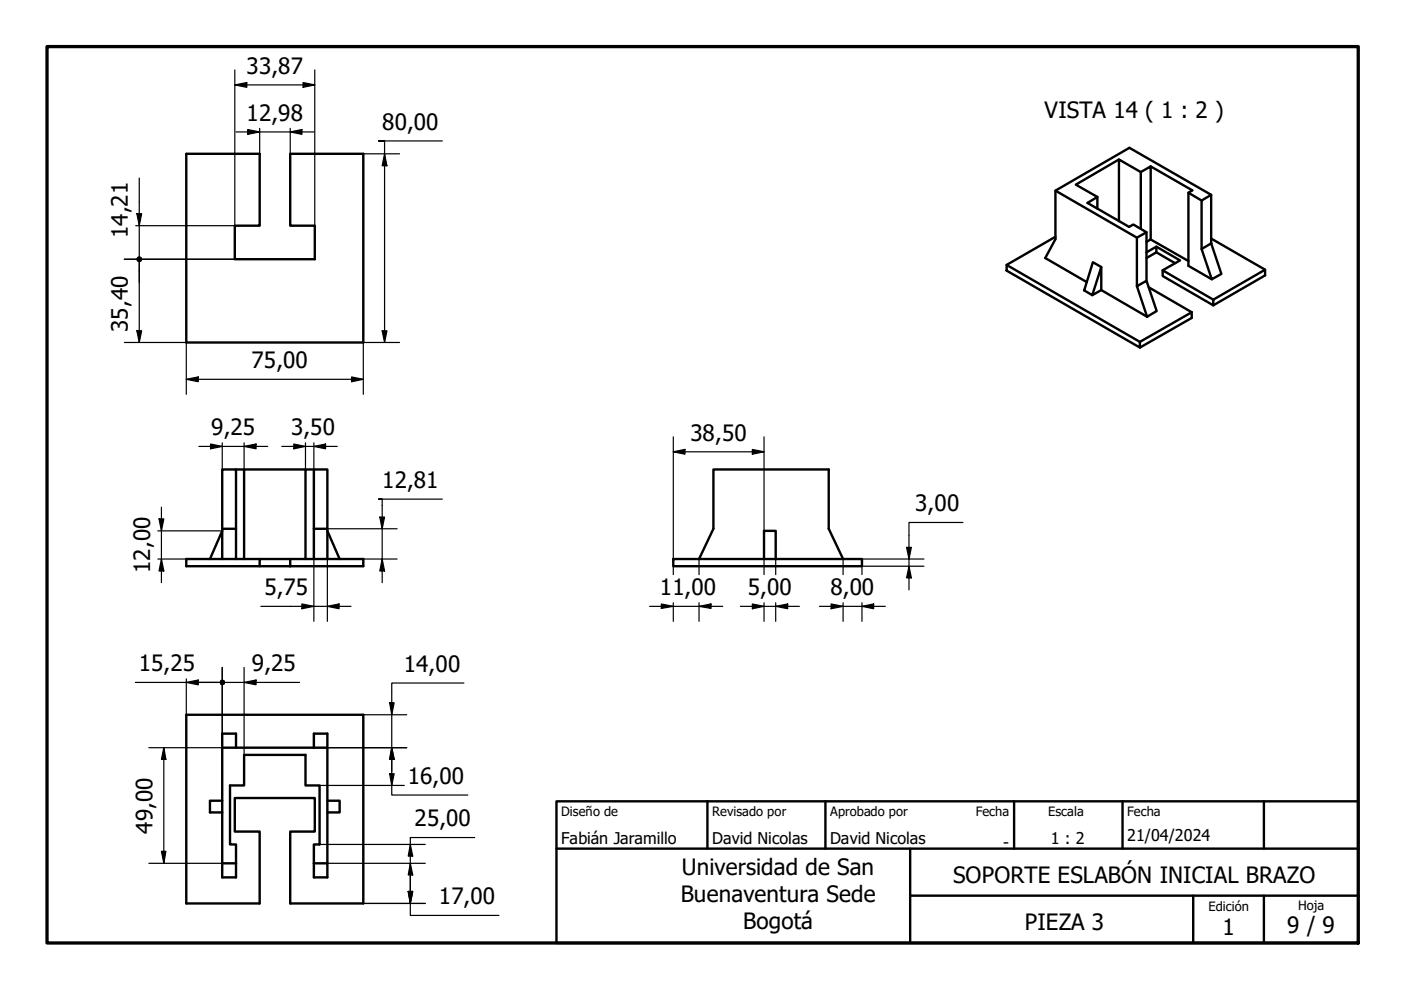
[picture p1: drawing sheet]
<svg xmlns="http://www.w3.org/2000/svg" width="297mm" height="210mm" viewBox="0 0 297 210" stroke-linecap="round" stroke-linejoin="round" font-family="sans-serif">
<!-- layer: Visible (ISO) -->
<g fill="none" stroke="#000" stroke-width=".51">
<path d="M39.5 32.6h15.6v15.3h-5.3v7.1h16.9v-7.1h-5.2v-15.3h15.5v40h-37.5zM237.2 33.8l-9.1 5.4 4.6 2.6M241.9 36.5l-4.7-2.7v13.1M244 35.3l8.8 5.1-.8 .5v15.5l4.9 2.8M213.4 56.2l28.3 16.3v1.2l-28.3-16.3zM223.8 50.2l-10.4 6M223.8 40.4l17.2 10M231.7 55.6l1.8 1-1.9 6-1.7-1zM232.7 44.2v-2.4l-2.1 1.2 8.8 5.1 .9-.5 2.8 1.6-2.1 1.2v10.3M233.5 56.6v4.9l-1.9 1.1M241.9 48.5v-12l2.1-1.2v15.5l-.9 .5M243.1 53.5l2.1-1.2 5 2.9-3.7 2.1 10.7 6.2"/>
<path d="M243.1 49.2v10.3M244 50.8l8 4.5M245.2 52.3v1.2l-2.1 1.2M245.2 53.5l3.9 2.3M246.5 57.3v1.2l10.7 6.2v-1.2M252 40.9l2.8 1.6M254.8 52.8l2-1.2 2.2 6.5-2.1 1.1zM256.8 50.6l11.4 6.6v1.2l-11 6.3M256.8 51.6v-10.3l-2 1.2v10.3M256.8 41.3l-17.3-10-15.7 9.1v10.3l-2.2 4 8.8 5.1M268.2 57.2l-11 6.3M233.5 61.5l9.7 5.7"/>
<path d="M241 60.7l2.1-1.2 2.1 6.4-2 1.3zM243.6 60.9l9.1 5.3M252.7 66.2l-11 6.3M252.7 66.2v1.2l-11 6.3M50 99.5h1.8v19M51.8 99.5h13M66.5 99.5h-1.7v19M47.1 118.5v-6.4h2.9v6.4M47.1 112.1v-12.6h2.9v12.6M47.1 112.6l-2.6 5.9M55.1 118.5h6.4v1.6h-6.4zM55.1 118.5h-15.6v1.6h15.6"/>
<path d="M61.5 118.5h15.5v1.6h-15.5M66.5 112.1h2.9v6.4M66.5 112.1v-12.6h2.9v12.6M66.5 112.1v6.4M69.4 112.6l2.6 5.9M142.7 118.5h40.1v1.6h-40.1zM148.2 118.5l3.1-6.4v-12.6h24.4v12.6l3.1 6.4M162 118.5v-5.9h2.5v5.9M39.5 151.5h37.5v40.1h-15.5v-15.3h5.2v-7.1h-16.9v7.1h5.3v15.3h-15.6zM47.1 158.5h22.3M50 158.5v-3h-2.9v30.5h2.9v-3M66.5 158.5v-3h2.9v30.5h-2.9v-3"/>
<path d="M47.1 169.8h-2.6v2.4h2.6M69.4 169.8h2.6v2.4h-2.6M47.1 183h2.9M50 183v-4h-1.2v-12.5h3v-6.4h13v6.4h3v12.5h-1.3v4M66.5 183h2.9"/>
</g>
<path d="M118 169.9h170v30h-170zM118 179.9h170M150 169.9v10M175 169.9v10M193 179.9v20M215 169.9v10M238 169.9v10M268 169.9v10M193 189.9h95M253 189.9v10M268 189.9v10" fill="none" stroke="#000" stroke-width=".51"/>
<!-- layer: Borde (ISO) -->
<path d="M10 9.9h278v190h-278z" fill="none" stroke="#000" stroke-width=".7"/>
<!-- layer: Cota (ISO) -->
<g fill="none" stroke="#000" stroke-width=".25">
<path d="M49.8 18l2.5-.5v1zM49.8 18h16.9M49.8 14.8v40.2h-23.4M64.3 17.5l2.4 .5-2.4 .5zM66.7 14.8v33.1M29.5 37.8v17.2M50 28h16.5M52.5 27.5l2.6 .5-2.6 .5zM55.1 27.2v20.7M61.5 28l2.5-.5v1zM61.5 27.2v20.7M77 32.6h7.7"/>
<path d="M81.5 32.6l.5 2.6h-1zM93.8 29.9h-13.5h1.2v42.7M28.8 47.9h21M29 45.3h1l-.5 2.6zM29.5 55.6v17M26.4 72.6h13.1v11M29 70.1h1l-.5 2.5zM74.5 79.9l2.5 .5-2.5 .5zM81 70.1h1l-.5 2.5zM84.7 72.6h-7.7v11M39.5 80.4l2.5-.5v1zM39.5 80.4h37.5"/>
<path d="M42.2 94.7h14.6M44.6 94.1l2.5 .6-2.5 .5zM47.1 93.9v5.6M51.8 94.7l2.5-.6v1.1zM51.8 93.9v5.6M59.8 94.7h11.7M62.3 94.1l2.5 .6-2.5 .5zM64.8 93.9v5.6M66.5 94.7l2.5-.6v1.1zM66.5 93.9v5.6M142.7 95.8l2.5-.5v1zM142.7 92.6v25.9"/>
<path d="M142.7 95.8h19.3M159.5 95.3l2.5 .5-2.5 .5zM162 92.6v20M33.5 118.5h6M33.5 112.6h13.6M33.7 110h1l-.5 2.6zM34.2 118.5l.5 2.6h-1zM34.2 107.5v16M66.5 118.5v13.2M69.4 112.1h14.8M69.4 118.5v13.2M77 118.5h7.2"/>
<path d="M80.5 109.6h1l-.5 2.5zM81 118.5l.5 2.6h-1zM93.8 105.8h-13.5h.7v17.7M148.2 118.5v3.3M162 118.5v3.3M164.5 118.5v3.3M178.8 118.5v3.3M182.8 118.5h13.1M192.2 116h1l-.5 2.5zM204.2 110.8h-11.5v14.3M55.3 128.6h19.1M64 128.1l2.5 .5-2.5 .5z"/>
<path d="M69.4 128.6l2.5-.5v1zM137.7 128.6h15.5M140.2 128.1l2.5 .5-2.5 .4zM142.7 120.1v1.7M142.7 127.8v3.9M148.2 128.6l2.5-.5v.9zM148.2 127.8v3.9M157 128.6h12.5M159.5 128.1l2.5 .5-2.5 .5zM162 127.8v3.9M164.5 128.6l2.5-.5v1zM164.5 127.8v3.9"/>
<path d="M173.7 128.6h14M176.2 128.1l2.6 .5-2.6 .5zM178.8 127.8v3.9M182.8 128.6l2.4-.5v1zM182.8 127.8v3.9M192.7 120.1l.5 2.4h-1zM195.9 120.1h-13.1v1.7M28.7 144.7h17.8M34.7 158.5l.5 2.5h-1zM34.7 158.5v24.5M39.5 144.7l2.5-.5v1zM39.5 143.9v7.6"/>
<path d="M47.1 141.5v17h-15.5M47.1 144.7h16.4M51.8 144.7l2.5-.5v1zM51.8 141.5v18.6M69.4 158.5h16.8M77 151.5h9.2M82.6 149h1l-.5 2.5zM83.1 158.5l.5 2.5h-1zM98.4 144.8h-15.3v23.8h16.1M67.8 166.5h17.9M67.8 179h22.4M82.6 164.1h1l-.5 2.4z"/>
<path d="M87 179l.5 2.5h-.9zM100.6 177.6h-13.6v16.5h18.8M31.6 183h15.5M34.2 180.5h1l-.5 2.5zM69.4 183h20.8M77 191.6h13.2M86.6 189h.9l-.5 2.6zM87 183l.5 2.5h-.9z"/>
</g>
<g fill="#000">
<path d="M49.8 18l2.5-.5v1zM64.3 17.5l2.4 .5-2.4 .5zM52.5 27.5l2.6 .5-2.6 .5zM61.5 28l2.5-.5v1zM81.5 32.6l.5 2.6h-1zM29 45.3h1l-.5 2.6zM29 70.1h1l-.5 2.5zM39.5 80.4l2.5-.5v1zM81 70.1h1l-.5 2.5zM44.6 94.1l2.5 .6-2.5 .5zM51.8 94.7l2.5-.6v1.1zM62.3 94.1l2.5 .6-2.5 .5z"/>
<path d="M66.5 94.7l2.5-.6v1.1zM74.5 79.9l2.5 .5-2.5 .5zM142.7 95.8l2.5-.5v1zM159.5 95.3l2.5 .5-2.5 .5zM33.7 110h1l-.5 2.6zM80.5 109.6h1l-.5 2.5zM192.2 116h1l-.5 2.5zM34.2 118.5l.5 2.6h-1zM64 128.1l2.5 .5-2.5 .5zM69.4 128.6l2.5-.5v1zM81 118.5l.5 2.6h-1zM140.2 128.1l2.5 .5-2.5 .4z"/>
<path d="M148.2 128.6l2.5-.5v.9zM159.5 128.1l2.5 .5-2.5 .5zM164.5 128.6l2.5-.5v1zM176.2 128.1l2.6 .5-2.6 .5zM182.8 128.6l2.4-.5v1zM192.7 120.1l.5 2.4h-1zM39.5 144.7l2.5-.5v1zM51.8 144.7l2.5-.5v1zM82.6 149h1l-.5 2.5zM34.7 158.5l.5 2.5h-1zM82.6 164.1h1l-.5 2.4zM83.1 158.5l.5 2.5h-1z"/>
<path d="M34.2 180.5h1l-.5 2.5zM86.6 189h.9l-.5 2.6zM87 183l.5 2.5h-.9zM87 179l.5 2.5h-.9z"/>
<circle cx="29.5" cy="55" r=".63"/>
<circle cx="47.1" cy="144.7" r=".61"/>
</g>
<g font-size="4.8">
<text x="52.3" y="15.6">33,87</text>
<text x="52.3" y="25.6">12,98</text>
<text x="81" y="27.5">80,00</text>
<text x="221.5" y="24.9">VISTA 14 ( 1 : 2 )</text>
<text x="27.1" y="50.5" transform="rotate(-90 27.1 50.5)">14,21</text>
<text x="27.1" y="70.4" transform="rotate(-90 27.1 70.4)">35,40</text>
<text x="53.3" y="78">75,00</text>
<text x="44.8" y="92.2">9,25</text>
<text x="61.7" y="92.2">3,50</text>
<text x="146.4" y="93.4">38,50</text>
<text x="81" y="103.4">12,81</text>
<text x="194.1" y="108.4">3,00</text>
<text x="31.8" y="121.5" transform="rotate(-90 31.8 121.5)">12,00</text>
<text x="56.1" y="126.1">5,75</text>
<text x="139.9" y="126.1">11,00</text>
<text x="158.6" y="126.1">5,00</text>
<text x="176.1" y="126.1">8,00</text>
<text x="29.5" y="142.3">15,25</text>
<text x="53.4" y="142.3">9,25</text>
<text x="85.6" y="142.4">14,00</text>
<text x="86.5" y="166.2">16,00</text>
<text x="32.3" y="176.8" transform="rotate(-90 32.3 176.8)">49,00</text>
<text x="87.9" y="175.2">25,00</text>
<text x="144.6" y="185.5">Universidad de San</text>
<text x="93" y="191.7">17,00</text>
<text x="144.3" y="191.2">Buenaventura Sede</text>
<text x="202.1" y="187.3">SOPORTE ESLABÓN INICIAL BRAZO</text>
<text x="157.5" y="197">Bogotá</text>
<text x="217.3" y="197.1">PIEZA 3</text>
<text x="272.9" y="197.8">9 / 9</text>
<text x="259.2" y="198.2">1</text>
</g>
<g font-size="3.4">
<text x="119" y="178.9">Fabián Jaramillo</text>
<text x="151" y="178.9">David Nicolas</text>
<text x="176" y="178.9">David Nicolas</text>
<text x="212.7" y="179.9">-</text>
<text x="222.8" y="178.9">1 : 2</text>
<text x="239" y="178.3">21/04/2024</text>
</g>
<g font-size="2.7">
<text x="119" y="173.1">Diseño de</text>
<text x="151" y="173">Revisado por</text>
<text x="176" y="173">Aprobado por</text>
<text x="206.9" y="173">Fecha</text>
<text x="222.2" y="173">Escala</text>
<text x="239" y="173">Fecha</text>
<text x="256.2" y="193.1">Edición</text>
<text x="275.2" y="192.9">Hoja</text>
</g>
</svg>
